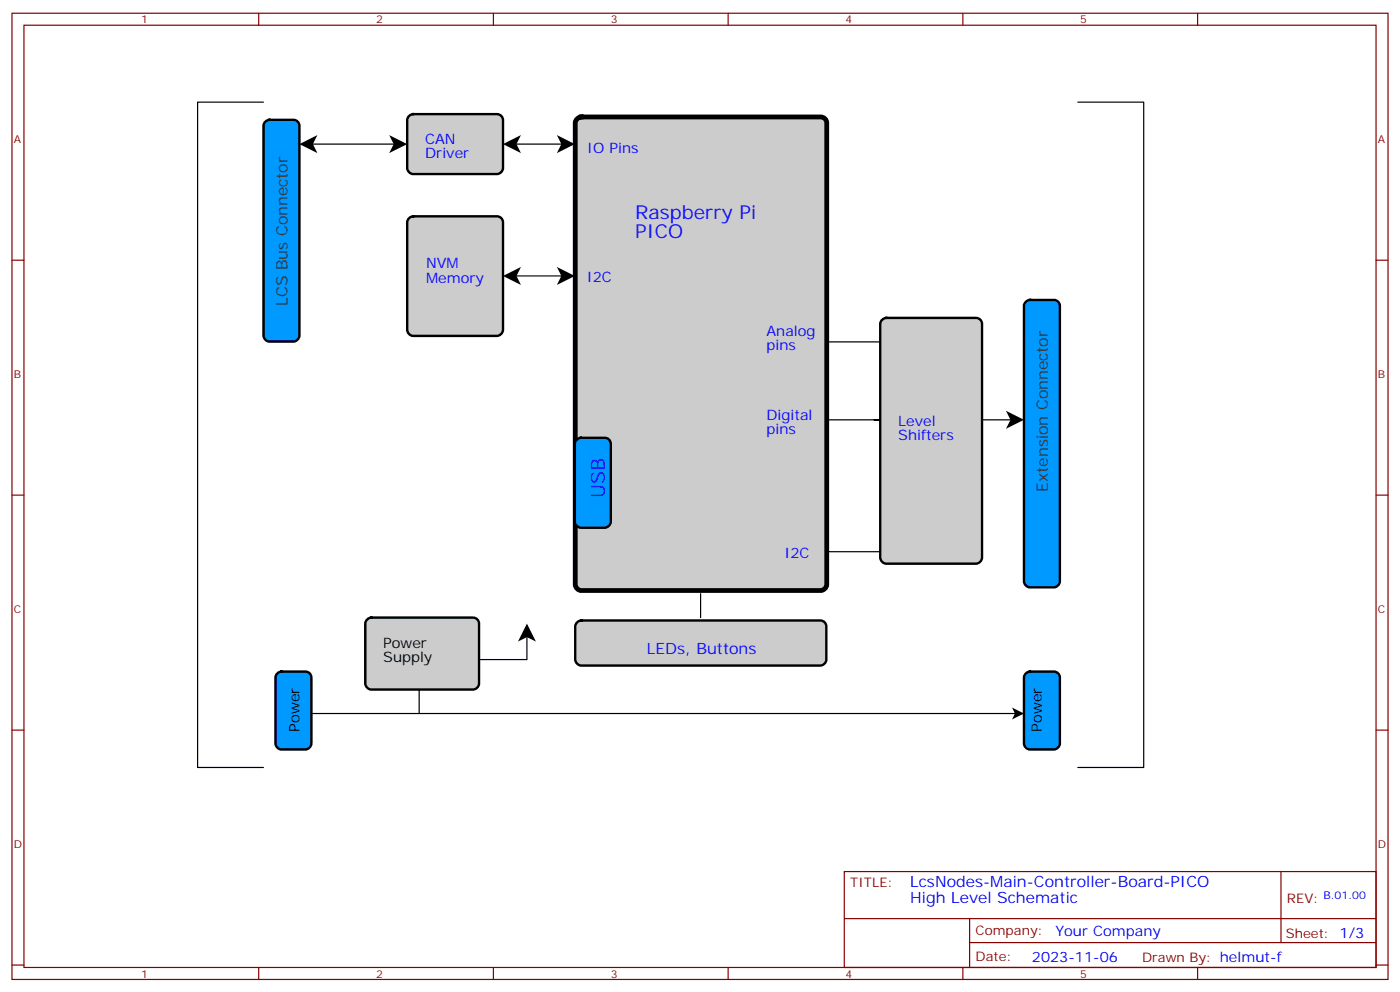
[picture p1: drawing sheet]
<svg xmlns="http://www.w3.org/2000/svg" width="412mm" height="292mm" viewBox="0 0 412 292" stroke-linecap="round" stroke-linejoin="round" font-family="sans-serif">
<path d="M108.2 182.3l1.2-.5h29.9a1.76 1.76 0 0 1 1.8 1.7v17.7a1.89 1.89 0 0 1-1.8 1.7h-29.9a1.89 1.89 0 0 1-1.8-1.7v-17.7z" fill="#ccc" stroke="#000" stroke-width=".71"/>
<g fill="#09f" stroke="#000" stroke-width=".71">
<path d="M302.2 198.1l1.2-.5h7a1.76 1.76 0 0 1 1.8 1.8v19.4a1.89 1.89 0 0 1-1.8 1.8h-7a1.89 1.89 0 0 1-1.8-1.8v-19.4z"/>
<path d="M81.7 198.1l1.2-.5h7.1a1.76 1.76 0 0 1 1.7 1.8v19.4a1.89 1.89 0 0 1-1.7 1.8h-7.1a1.89 1.89 0 0 1-1.8-1.8v-19.4z"/>
</g>
<path d="M120.5 64.2l1.2-.5h24.7a1.76 1.76 0 0 1 1.8 1.7v31.7a1.89 1.89 0 0 1-1.8 1.7h-24.7a1.89 1.89 0 0 1-1.8-1.7v-31.7z" fill="#ccc" stroke="#000" stroke-width=".71"/>
<path d="M302.2 88.8l1.2-.5h7a1.76 1.76 0 0 1 1.8 1.7v81.1a1.89 1.89 0 0 1-1.8 1.7h-7a1.89 1.89 0 0 1-1.8-1.7v-81.1z" fill="#09f" stroke="#000" stroke-width=".71"/>
<path d="M170 183.1l1.2-.5h70.5a1.76 1.76 0 0 1 1.7 1.8v9.7a1.89 1.89 0 0 1-1.7 1.8h-70.5a1.89 1.89 0 0 1-1.8-1.8v-9.7z" fill="#ccc" stroke="#000" stroke-width=".71"/>
<path d="M78.2 35.8l1.2-.5h7a1.76 1.76 0 0 1 1.8 1.7v61.8a1.89 1.89 0 0 1-1.8 1.7h-7a1.89 1.89 0 0 1-1.8-1.7v-61.8z" fill="#09f" stroke="#000" stroke-width=".71"/>
<path d="M120.5 34.1l1.2-.5h24.7a1.76 1.76 0 0 1 1.8 1.7v14.2a1.89 1.89 0 0 1-1.8 1.7h-24.7a1.89 1.89 0 0 1-1.8-1.7v-14.2z" fill="#ccc" stroke="#000" stroke-width=".71"/>
<path d="M170 34.9l1.2-.5h70.6a1.76 1.76 0 0 1 1.7 1.8v135.8a1.89 1.89 0 0 1-1.7 1.8h-70.6a1.89 1.89 0 0 1-1.8-1.8v-135.8z" fill="#ccc" stroke="#000" stroke-width="1.4"/>
<g fill="none" stroke="#870000" stroke-width=".35">
<path d="M3.5 3.9h405.4v284.3h-405.4zM7.1 7.4h398.2v277.3h-398.2zM76.2 3.9v3.5M145.3 3.9v3.5M214.5 3.9v3.5M283.6 3.9v3.5M352.8 3.9v3.5M3.5 76.6h3.6M405.3 76.6h3.6M3.5 145.7h3.6M405.3 145.7h3.6M3.5 214.9h3.6"/>
<path d="M405.3 214.9h3.6M248.7 256.5h156.6v28.2h-156.6zM377.3 256.5v20.9M248.7 270.3h156.5M285.6 277.4h119.6M285.6 270.3v14.1M3.5 284h3.6M76.2 284.7v3.5M145.3 284.7v3.5M214.5 284.7v3.5M283.6 284.7v3.5M352.8 284.7v3.5"/>
<path d="M405.3 284h3.6"/>
</g>
<path d="M259.9 94.1l1.2-.5h26.4a1.76 1.76 0 0 1 1.8 1.7v68.8a1.89 1.89 0 0 1-1.8 1.8h-26.4a1.89 1.89 0 0 1-1.8-1.8v-68.8z" fill="#ccc" stroke="#000" stroke-width=".71"/>
<path d="M169.9 129.4l1.2-.6h7.1a1.76 1.76 0 0 1 1.7 1.8v22.9a1.89 1.89 0 0 1-1.7 1.8h-7.1a1.89 1.89 0 0 1-1.8-1.8v-22.9z" fill="#09f" stroke="#000" stroke-width=".71"/>
<path d="M88.2 42.4l5.3-2.6-1.3 2.6 1.3 2.6zM114.7 39.8l5.2 2.6-5.2 2.6 1.3-2.6zM148.2 42.4l5.3-2.6-1.4 2.6 1.4 2.6zM164 39.8l5.3 2.6-5.3 2.6 1.4-2.6zM148.2 81.2l5.3-2.6-1.4 2.6 1.4 2.7zM164 78.6l5.3 2.6-5.3 2.7 1.4-2.7zM296.3 120.9l5.3 2.6-5.3 2.7 1.4-2.7zM155.2 183.5l2.7 5.3-2.7-1.3-2.6 1.3zM298.1 208.2l3.5 1.8-3.5 1.7 .9-1.7z" fill="#000"/>
<g fill="none" stroke="#000" stroke-width=".35">
<path d="M77.6 30.1h-19.4v195.7h19.4M317.5 30.1h19.4v195.7h-19.4M91.7 42.4h24.7M151.7 42.4h14.1M151.7 81.2h14.1M243.4 100.6h15.9M243.4 123.5h15.9M289.3 123.5h8.8M206.4 174.7v7.1M243.4 162.3h15.9M155.2 187v7.1h-14.1M91.7 210h209.9"/>
<path d="M123.5 202.9v7.1"/>
</g>
<g font-size="5.6" fill="#00f">
<text x="187.1" y="64.4">Raspberry Pi</text>
<text x="187.1" y="70.1">PICO</text>
<text x="178.2" y="146.5" transform="rotate(-90 178.2 146.5)">USB</text>
</g>
<g font-size="4.6" fill="#333">
<text x="84.7" y="90" transform="rotate(-90 84.7 90)">LCS Bus Connector</text>
<text x="308.7" y="144.7" transform="rotate(-90 308.7 144.7)">Extension Connector</text>
</g>
<g font-size="4.6" fill="#00f">
<text x="190.5" y="192.3">LEDs, Buttons</text>
<text x="268.1" y="261.1">LcsNodes-Main-Controller-Board-PICO</text>
<text x="268.1" y="265.7">High Level Schematic</text>
</g>
<g font-size="4.2" fill="#00f">
<text x="125.2" y="42.4">CAN</text>
<text x="125.2" y="46.6">Driver</text>
<text x="173" y="45">IO Pins</text>
<text x="125.5" y="79">NVM</text>
<text x="125.5" y="83.2">Memory</text>
<text x="172.9" y="83">I2C</text>
<text x="225.8" y="98.8">Analog</text>
<text x="225.8" y="103.1">pins</text>
<text x="225.8" y="123.5">Digital</text>
<text x="264.6" y="125.3">Level</text>
<text x="225.8" y="127.8">pins</text>
<text x="264.6" y="129.5">Shifters</text>
<text x="231.1" y="164.1">I2C</text>
<text x="310.9" y="275.3">Your Company</text>
<text x="304" y="283.1">2023-11-06</text>
</g>
<g font-size="4.2">
<text x="112.9" y="190.6">Power</text>
<text x="112.9" y="194.8">Supply</text>
<text x="88.2" y="215.3" transform="rotate(-90 88.2 215.3)">Power</text>
<text x="306.9" y="215.3" transform="rotate(-90 306.9 215.3)">Power</text>
</g>
<g font-size="3.9" fill="#800">
<text x="250.5" y="261.1">TITLE:</text>
<text x="379.1" y="265.7">REV:</text>
<text x="287.4" y="275.3">Company:</text>
<text x="378.7" y="275.9">Sheet: 1/3</text>
<text x="287.4" y="282.9">Date:</text>
<text x="336.4" y="283">Drawn By: helmut-f</text>
</g>
<g font-size="3.2" fill="#800">
<text x="41.6" y="6.9">1</text>
<text x="110.8" y="6.9">2</text>
<text x="179.9" y="6.9">3</text>
<text x="249.1" y="6.9">4</text>
<text x="318.2" y="6.9">5</text>
<text x="4.1" y="42">A</text>
<text x="405.9" y="42">A</text>
<text x="4.1" y="111.1">B</text>
<text x="405.9" y="111.1">B</text>
<text x="4.1" y="180.3">C</text>
<text x="405.9" y="180.3">C</text>
<text x="4.1" y="249.4">D</text>
<text x="405.9" y="249.4">D</text>
<text x="41.6" y="287.7">1</text>
<text x="110.8" y="287.7">2</text>
<text x="179.9" y="287.7">3</text>
<text x="249.1" y="287.7">4</text>
<text x="318.2" y="287.7">5</text>
</g>
<text font-size="3.2" fill="#00f" x="389.8" y="264.7">B.01.00</text>
</svg>
